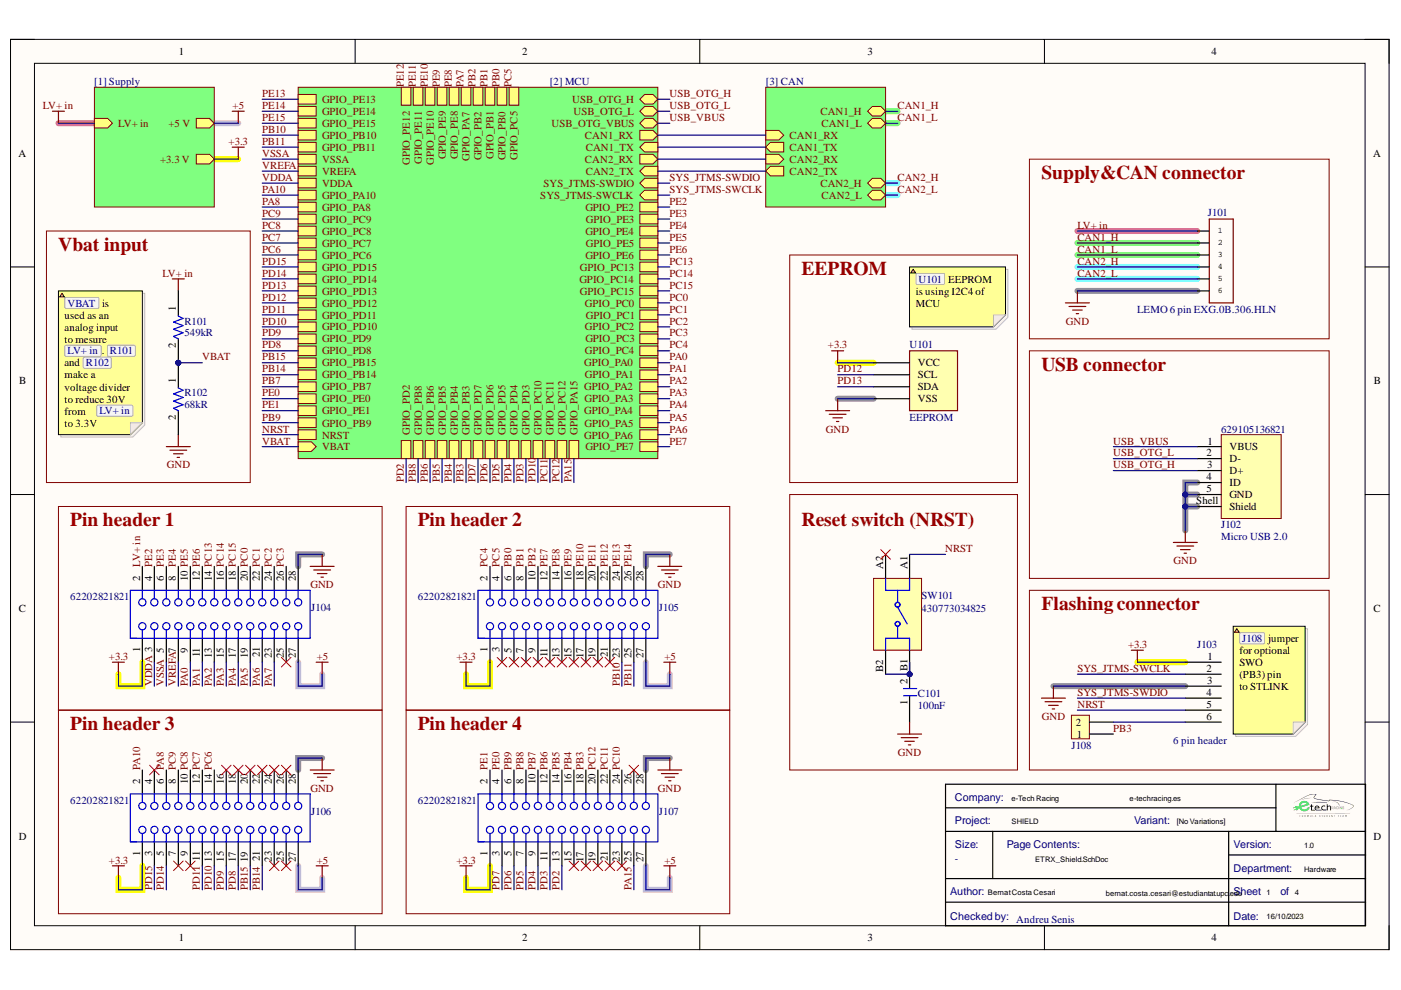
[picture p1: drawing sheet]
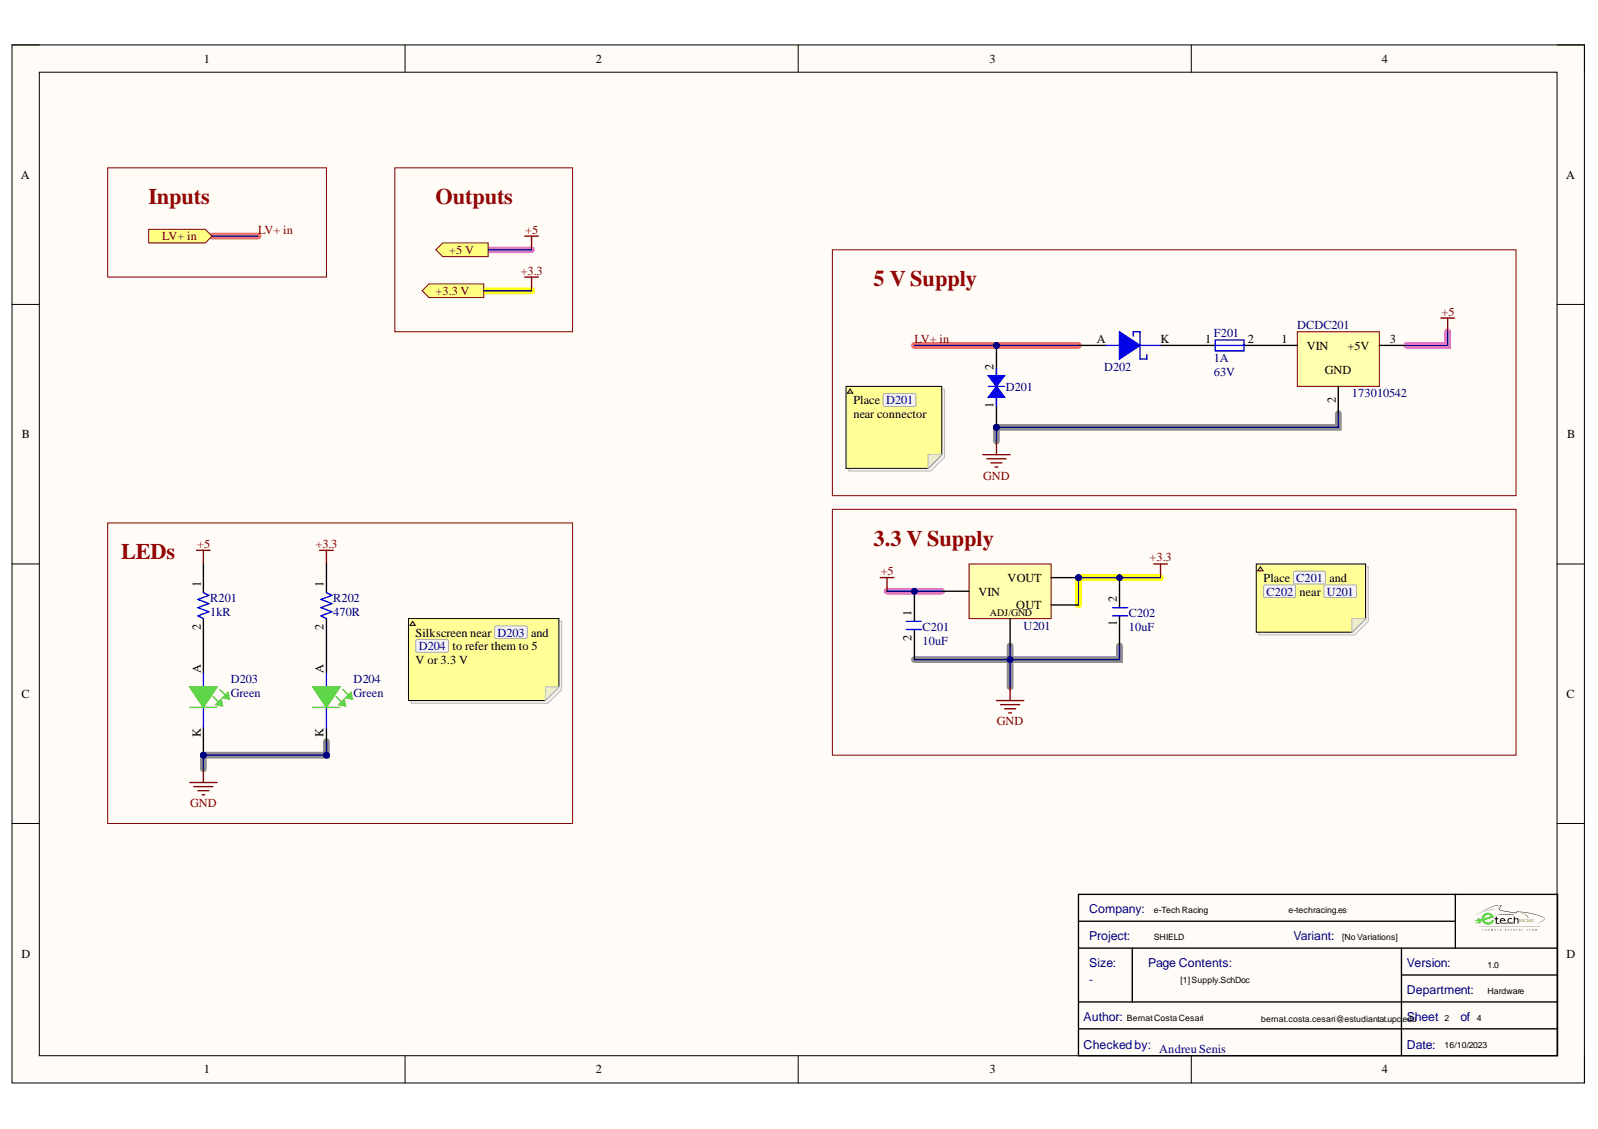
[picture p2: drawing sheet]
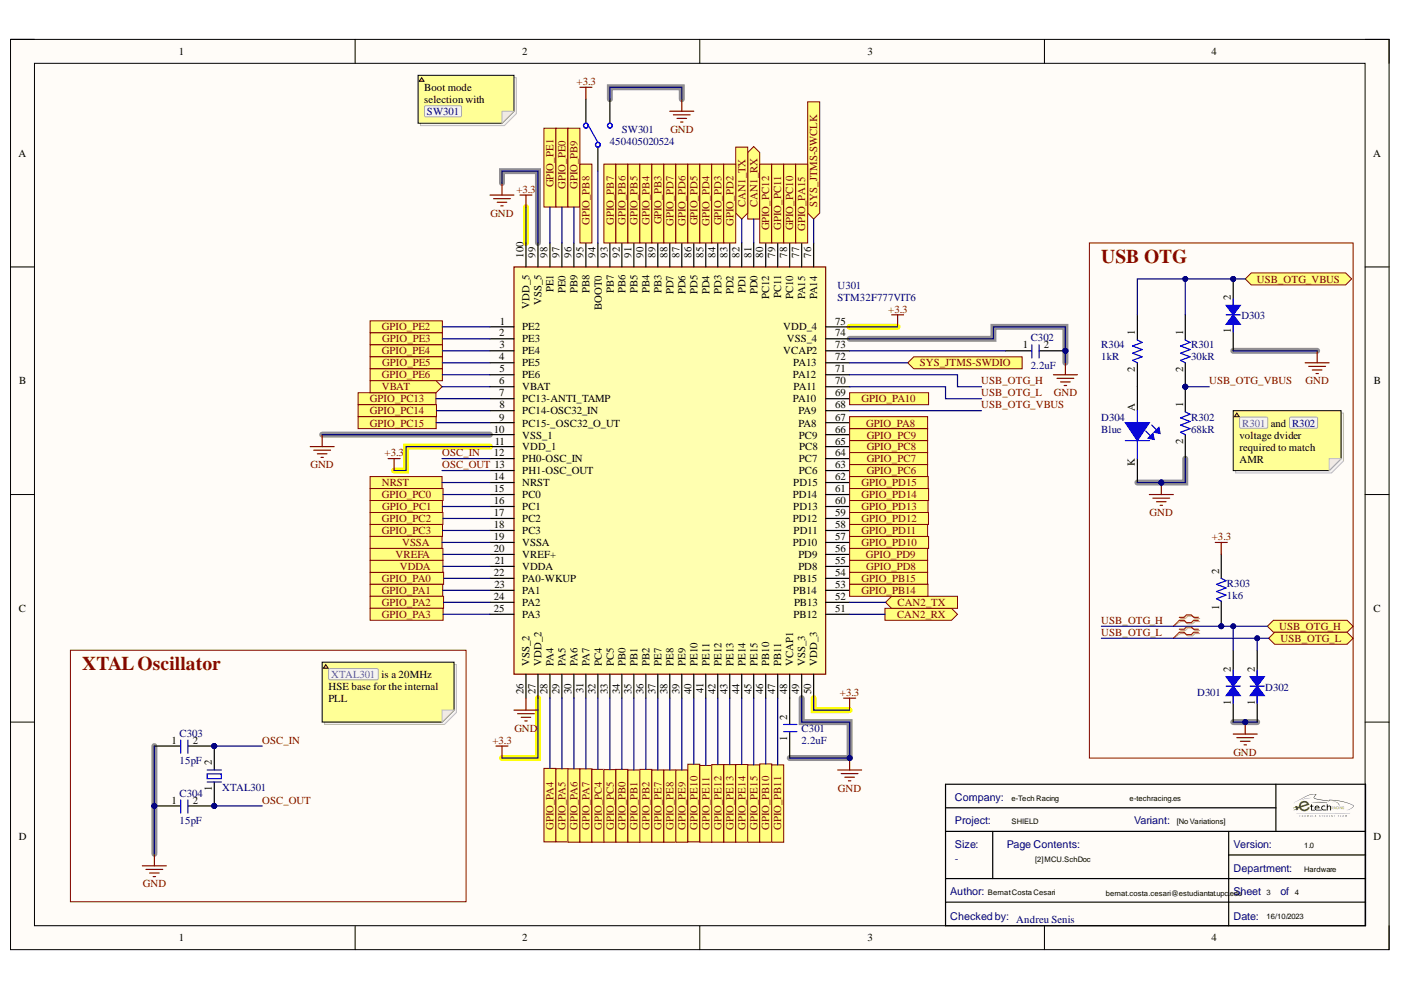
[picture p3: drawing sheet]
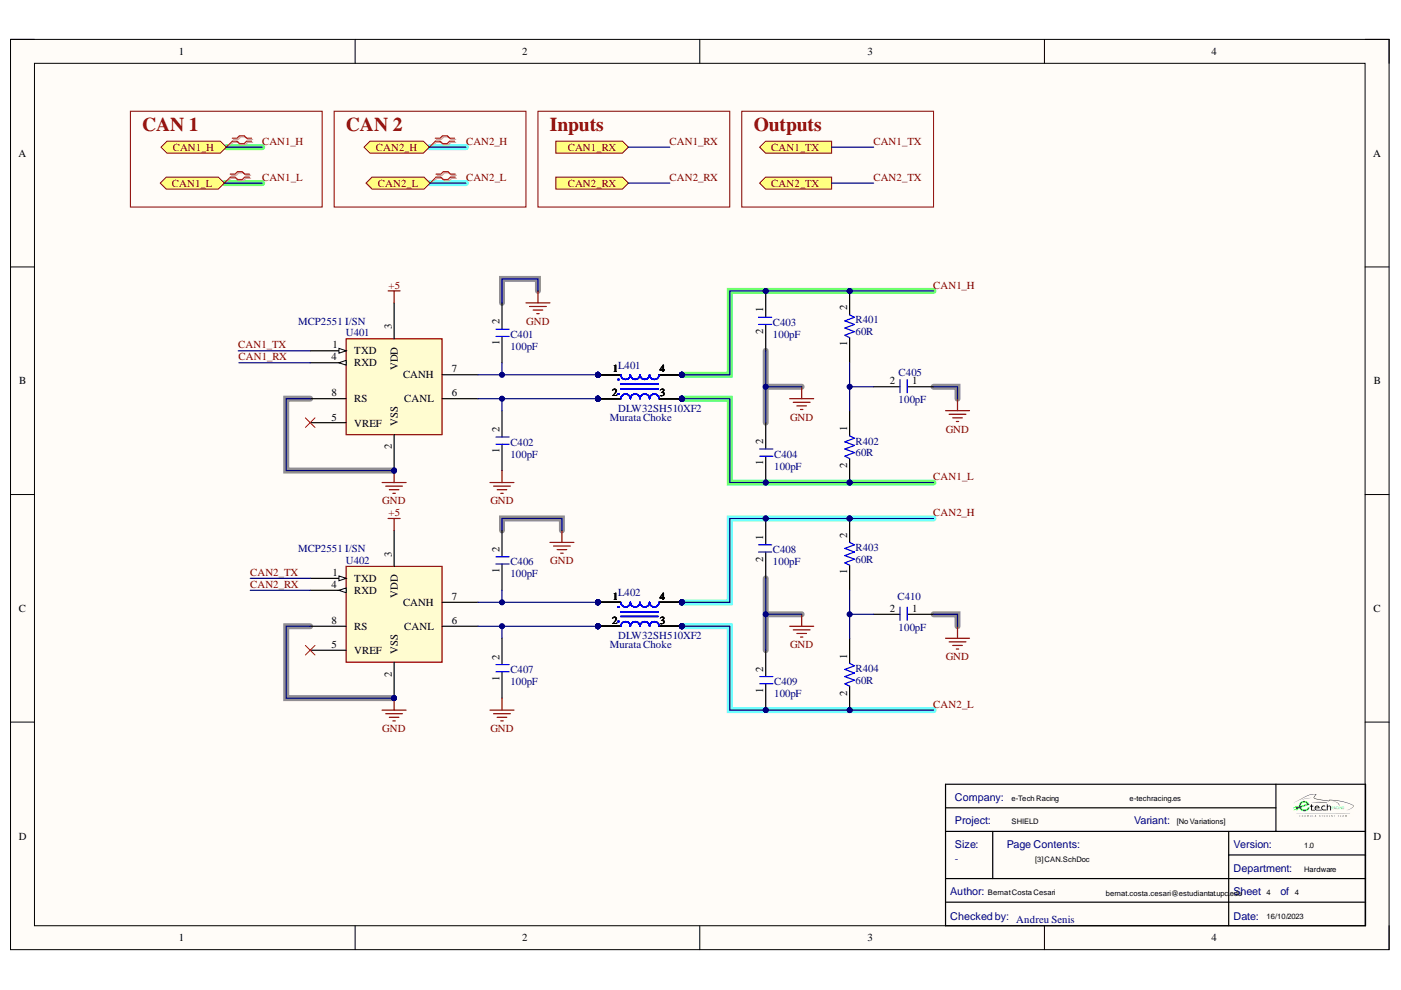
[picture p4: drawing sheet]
# Altium project ETRX_Shield.PrjPcb
Company: e-Tech Racing; Department: Hardware; DesignedByURL: e-techracing.es; DesignerMail: bernat.costa.cesari@estudiantat.upc.edu; DesignerName: Bernat Costa Cesari; Project: SHIELD; ReviewerName: Andreu Senis; Version: 1.0
4 sheets, 61 parts. Net scope: hierarchical (ports join the sheet entries above them; power ports are global).
Sheets:
  ETRX_Shield.SchDoc
    [1] Supply = [1] Supply.SchDoc
    [2] MCU = [2] MCU.SchDoc
    [3] CAN = [3] CAN.SchDoc

## Sheet ETRX_Shield.SchDoc
size A4; DocumentNumber: 1; SheetNumber: 1; SheetTotal: 4

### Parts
*  Checked by:: Andreu Senis  (hidden comment: Title Block_template)  (graphical)
C101  Capacitance: 100nF  [C1206FNPC-RW]  (hidden comment: 885012208058)
J101  LEMO 6 pin EXG.0B.306.HLN  [EXG.0B.306.HLN]
J102  629105136821  [629105136821]
J103  6 pin header
J104  62202821821  [62202821821]
J105  62202821821  [62202821821]
J106  62202821821  [62202821821]
J107  62202821821  [62202821821]
J108  282836-2  [J_screw_1x2]  (value not drawn)
R101  549kR
R102  Resistance: 68kR  [R1206FTK-W]  (hidden comment: CR1206AFX-6802EAS)
SW101  430773034825  [WS-TASV_L6W6H3.4_4307x30348xx]
U101  EEPROM

### Blocks framed on the sheet
Supply&CAN connector: J101
Vbat input: R101 R102
EEPROM: U101
USB connector: J102
Reset switch (NRST): C101 SW101
Pin header 1: J104
Pin header 2: J105
Flashing connector: J103 J108
Pin header 3: J106
Pin header 4: J107

### Sub-sheets
[1] Supply = [1] Supply: LV+ in (in), +5 V (out), +3.3 V (out)
[2] MCU = [2] MCU: CAN1_RX (out), CAN1_TX (in), CAN2_RX (out), CAN2_TX (in), USB_OTG_H (bidir), USB_OTG_L (bidir), SYS_JTMS-SWDIO (in), SYS_JTMS-SWCLK (in), GPIO_PE2, GPIO_PE3, GPIO_PE4, GPIO_PE5, GPIO_PC13, GPIO_PC14, GPIO_PC15, GPIO_PC0, GPIO_PC1, GPIO_PC2, GPIO_PC3, GPIO_PA0, GPIO_PA1, GPIO_PA2, GPIO_PA3, GPIO_PA4, GPIO_PA5, GPIO_PC4, GPIO_PC5, GPIO_PB0, GPIO_PB1, GPIO_PB2, GPIO_PE8, GPIO_PE9, GPIO_PE10, GPIO_PE11, GPIO_PE12, GPIO_PE13, GPIO_PE14, GPIO_PE15, GPIO_PB10, GPIO_PB11, VSSA, VREFA, VDDA, GPIO_PA8, GPIO_PC9, GPIO_PC8, GPIO_PC7, GPIO_PC6, GPIO_PD15, GPIO_PD14, GPIO_PD13, GPIO_PD12, GPIO_PD11, GPIO_PD10, GPIO_PD9, GPIO_PD8, GPIO_PB15, GPIO_PB14, USB_OTG_VBUS (bidir), GPIO_PB7, GPIO_PE1, GPIO_PE0, GPIO_PB9, GPIO_PB8, GPIO_PB6, GPIO_PB5, GPIO_PB4, GPIO_PB3, GPIO_PD7, GPIO_PD6, GPIO_PD5, GPIO_PD4, GPIO_PD3, GPIO_PD2, GPIO_PC12, GPIO_PC11, GPIO_PC10, GPIO_PA15, GPIO_PA10, GPIO_PE6, GPIO_PA6, GPIO_PA7, GPIO_PE7, NRST, VBAT (in)
[3] CAN = [3] CAN: CAN1_H (bidir), CAN1_L (bidir), CAN2_H (bidir), CAN2_L (bidir), CAN1_RX (in), CAN2_RX (in), CAN1_TX (out), CAN2_TX (out)

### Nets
+3.3: J103.1 J104.1 J105.1 J106.1 J107.1 U101.1(VCC) ; sheet [1] Supply/+3.3 V
+5: J104.27 J105.27 J106.27 J107.27 ; sheet [1] Supply/+5 V
GND: C101.1 J101.6 J102.4(ID) J102.5(GND) J102.Shell(Shield) J103.3 J104.28 J105.28 J106.28 J107.28 R102.2 U101.4(VSS)
LV+ in: J101.1 J104.2 R101.1 ; sheet [1] Supply/LV+ in
CAN1_H: J101.2 ; sheet [3] CAN/CAN1_H
CAN1_L: J101.3 ; sheet [3] CAN/CAN1_L
CAN1_RX: sheet [2] MCU/CAN1_RX, sheet [3] CAN/CAN1_RX
CAN1_TX: sheet [2] MCU/CAN1_TX, sheet [3] CAN/CAN1_TX
CAN2_H: J101.4 ; sheet [3] CAN/CAN2_H
CAN2_L: J101.5 ; sheet [3] CAN/CAN2_L
CAN2_RX: sheet [2] MCU/CAN2_RX, sheet [3] CAN/CAN2_RX
CAN2_TX: sheet [2] MCU/CAN2_TX, sheet [3] CAN/CAN2_TX
NRST: J103.5 SW101.A1 ; sheet [2] MCU/NRST
PA0: J104.9 ; sheet [2] MCU/GPIO_PA0
PA1: J104.11 ; sheet [2] MCU/GPIO_PA1
PA2: J104.13 ; sheet [2] MCU/GPIO_PA2
PA3: J104.15 ; sheet [2] MCU/GPIO_PA3
PA4: J104.17 ; sheet [2] MCU/GPIO_PA4
PA5: J104.19 ; sheet [2] MCU/GPIO_PA5
PA6: J104.21 ; sheet [2] MCU/GPIO_PA6
PA7: J104.23 ; sheet [2] MCU/GPIO_PA7
PA8: J106.6 ; sheet [2] MCU/GPIO_PA8
PA10: J106.2 ; sheet [2] MCU/GPIO_PA10
PA15: J107.25 ; sheet [2] MCU/GPIO_PA15
PB0: J105.6 ; sheet [2] MCU/GPIO_PB0
PB1: J105.8 ; sheet [2] MCU/GPIO_PB1
PB2: J105.10 ; sheet [2] MCU/GPIO_PB2
PB3: J107.18 J108.1 ; sheet [2] MCU/GPIO_PB3
PB4: J107.16 ; sheet [2] MCU/GPIO_PB4
PB5: J107.14 ; sheet [2] MCU/GPIO_PB5
PB6: J107.12 ; sheet [2] MCU/GPIO_PB6
PB7: J107.10 ; sheet [2] MCU/GPIO_PB7
PB8: J107.8 ; sheet [2] MCU/GPIO_PB8
PB9: J107.6 ; sheet [2] MCU/GPIO_PB9
PB10: J105.23 ; sheet [2] MCU/GPIO_PB10
PB11: J105.25 ; sheet [2] MCU/GPIO_PB11
PB14: J106.21 ; sheet [2] MCU/GPIO_PB14
PB15: J106.19 ; sheet [2] MCU/GPIO_PB15
PC0: J104.20 ; sheet [2] MCU/GPIO_PC0
PC1: J104.22 ; sheet [2] MCU/GPIO_PC1
PC2: J104.24 ; sheet [2] MCU/GPIO_PC2
PC3: J104.26 ; sheet [2] MCU/GPIO_PC3
PC4: J105.2 ; sheet [2] MCU/GPIO_PC4
PC5: J105.4 ; sheet [2] MCU/GPIO_PC5
PC6: J106.14 ; sheet [2] MCU/GPIO_PC6
PC7: J106.12 ; sheet [2] MCU/GPIO_PC7
PC8: J106.10 ; sheet [2] MCU/GPIO_PC8
PC9: J106.8 ; sheet [2] MCU/GPIO_PC9
PC10: J107.24
PC11: J107.22 ; sheet [2] MCU/GPIO_PC11
PC12: J107.20 ; sheet [2] MCU/GPIO_PC12
PC13: J104.14 ; sheet [2] MCU/GPIO_PC13
PC14: J104.16 ; sheet [2] MCU/GPIO_PC14
PC15: J104.18 ; sheet [2] MCU/GPIO_PC15
PD2: J107.13 ; sheet [2] MCU/GPIO_PD2
PD3: J107.11 ; sheet [2] MCU/GPIO_PD3
PD4: J107.9 ; sheet [2] MCU/GPIO_PD4
PD5: J107.7 ; sheet [2] MCU/GPIO_PD5
PD6: J107.5 ; sheet [2] MCU/GPIO_PD6
PD7: J107.3 ; sheet [2] MCU/GPIO_PD7
PD8: J106.17 ; sheet [2] MCU/GPIO_PD8
PD9: J106.15 ; sheet [2] MCU/GPIO_PD9
PD10: J106.13 ; sheet [2] MCU/GPIO_PD10, sheet [2] MCU/GPIO_PC10
PD11: J106.11 ; sheet [2] MCU/GPIO_PD11
PD12: U101.2(SCL) ; sheet [2] MCU/GPIO_PD12
PD13: U101.3(SDA) ; sheet [2] MCU/GPIO_PD13
PD14: J106.5 ; sheet [2] MCU/GPIO_PD14
PD15: J106.3 ; sheet [2] MCU/GPIO_PD15
PE0: J107.4 ; sheet [2] MCU/GPIO_PE0
PE1: J107.2 ; sheet [2] MCU/GPIO_PE1
PE2: J104.4 ; sheet [2] MCU/GPIO_PE2
PE3: J104.6 ; sheet [2] MCU/GPIO_PE3
PE4: J104.8 ; sheet [2] MCU/GPIO_PE4
PE5: J104.10 ; sheet [2] MCU/GPIO_PE5
PE6: J104.12 ; sheet [2] MCU/GPIO_PE6
PE7: J105.12 ; sheet [2] MCU/GPIO_PE7
PE8: J105.14 ; sheet [2] MCU/GPIO_PE8
PE9: J105.16 ; sheet [2] MCU/GPIO_PE9
PE10: J105.18 ; sheet [2] MCU/GPIO_PE10
PE11: J105.20 ; sheet [2] MCU/GPIO_PE11
PE12: J105.22 ; sheet [2] MCU/GPIO_PE12
PE13: J105.24 ; sheet [2] MCU/GPIO_PE13
PE14: J105.26 ; sheet [2] MCU/GPIO_PE14
SYS_JTMS-SWCLK: J103.2 ; sheet [2] MCU/SYS_JTMS-SWCLK
SYS_JTMS-SWDIO: J103.4 ; sheet [2] MCU/SYS_JTMS-SWDIO
USB_OTG_H: J102.3(D+) ; sheet [2] MCU/USB_OTG_H
USB_OTG_L: J102.2(D-) ; sheet [2] MCU/USB_OTG_L
USB_VBUS: J102.1(VBUS) ; sheet [2] MCU/USB_OTG_VBUS
VBAT: R101.2 R102.1 ; sheet [2] MCU/VBAT
VDDA: J104.3 ; sheet [2] MCU/VDDA
VREFA: J104.7 ; sheet [2] MCU/VREFA
VSSA: J104.5 ; sheet [2] MCU/VSSA
NetC101_2: C101.2 SW101.B1 SW101.B2
NetJ103_6: J103.6 J108.2

Not connected (* = marked no-connect by the designer): J104 25*; J105 3* 5* 7* 9* 11* 13* 15* 17* 19* 21*; J106 4* 7* 9* 16* 18* 20* 22* 23* 24* 25* 26*; J107 15* 17* 19* 21* 23* 26*; SW101 A2*

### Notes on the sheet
- (near U101) @{"Id":"FDITSFHI\RPGKHKWB"} EEPROM is using I2C4 of MCU
- @{"Id":"FDITSFHI\AGTQQRUS"} is used as an analog input to mesure @{"Id":"FDITSFHI\AGDFLIJP"}. @{"Id":"FDITSFHI\SNXPBGKS"} and @{"Id":"FDITSFHI\PMJIJSJA"} make a voltage divider to reduce 30V from @{"Id":"FDITSFHI\AGDFLIJP"} to 3.3V
- (near J102) Micro USB 2.0
- (near J103) @{"Id":"FDITSFHI\NXEGXURE"} jumper for optional SWO (PB3) pin to STLINK

## Sheet [1] Supply.SchDoc
size A4; DocumentNumber: 2; SheetNumber: 2; SheetTotal: 4

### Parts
(Parts that share a designator on the sheet are numbered #1, #2 ... from top to bottom, then left to right.)
*?#1  Checked by:: Andreu Senis  (hidden comment: Title Block_template)  (graphical)
C201  Capacitance: 10uF  [C0805FNPC-R]  (hidden comment: 885012107014)
C202  Capacitance: 10uF  [C0805FNPC-R]  (hidden comment: 885012107014)
D201  824551301  [DTVS-DO-214AB]  (value not drawn)
D202  MBR0530  [DSC-SOD123]  (value not drawn)
D203  Color: Green  [LED_0805_WE]  (hidden comment: 150080GS75000)
D204  Color: Green  [LED_0805_WE]  (hidden comment: 150080GS75000)
DCDC201  173010542  [DCDC_Magi3c]
F201  Current Rating: 1A  Voltage Rating (DC): 63V  [Fuse_1206]  (hidden comment: 0437001.WRA)
R201  Resistance: 1kR  [R0805FTK]  (hidden comment: CR0805-JW-102ELF)
R202  Resistance: 470R  [RTO247]  (hidden comment: R470-TO247)
U201  LM1117IMP-3.3/NOPB  [LDO_10V-0.8/3V3-SOT223]  (value not drawn)

### Blocks framed on the sheet
5 V Supply: D201 D202 DCDC201 F201
LEDs: D203 D204 R201 R202
3.3 V Supply: C201 C202 U201

### Ports
+3.3 V (out), +5 V (out), LV+ in (in)

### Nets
+3.3: C202.2 R202.1 U201.2(OUT) U201.4(VOUT) ; port +3.3 V
+5: C201.1 DCDC201.3(+5V) R201.1 U201.3(VIN) ; port +5 V
GND: C201.2 C202.1 D201.1 D203.K D204.K DCDC201.2(GND) U201.1(ADJ/GND)
LV+ in: D201.2 D202.A ; port LV+ in
NetD202_K: D202.K F201.1
NetD203_A: D203.A R201.2
NetD204_A: D204.A R202.2
NetDCDC201_1: DCDC201.1(VIN) F201.2

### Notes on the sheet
- Inputs
- Outputs
- Place @{"Id":"QHOLPJCE\WXPQVOGX"} near connector
- Place @{"Id":"QHOLPJCE\ESFDGTTI"} and @{"Id":"QHOLPJCE\OKYLENIM"} near @{"Id":"QHOLPJCE\XKTUAFZT"}
- Silkscreen near @{"Id":"QHOLPJCE\CRCXLBJF"} and @{"Id":"QHOLPJCE\DULSRGLR"} to refer them to 5 V or 3.3 V
- Labels drawn without touching a wire or pin: GND

## Sheet [2] MCU.SchDoc
size A4; DocumentNumber: 3; SheetNumber: 3; SheetTotal: 4

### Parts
(Parts that share a designator on the sheet are numbered #1, #2 ... from top to bottom, then left to right.)
*?#2  Checked by:: Andreu Senis  (hidden comment: Title Block_template)  (graphical)
C301  Capacitance: 2.2uF  [C2.2u-100V-1812MLCC-X7R]  (hidden comment: HMK432B7225KM-T)
C302  Capacitance: 2.2uF  [C2.2u-100V-1812MLCC-X7R]  (hidden comment: HMK432B7225KM-T)
C303  Capacitance: 15pF  [C0805FNPC-R]  (hidden comment: 885012007052)
C304  Capacitance: 15pF  [C0805FNPC-R]  (hidden comment: 885012007052)
D301  824551301  [DTVS-DO-214AB]  (value not drawn)
D302  824551301  [DTVS-DO-214AB]  (value not drawn)
D303  824551301  [DTVS-DO-214AB]  (value not drawn)
D304  Color: Blue  [LED_0805_WE]  (hidden comment: 150080BS75000)
R301  Resistance: 30kR  [R1206FTK-W]  (hidden comment: CRCW120630K0FKEA)
R302  Resistance: 68kR  [R1206FTK-W]  (hidden comment: CR1206AFX-6802EAS)
R303  Resistance: 1k6  [R1206FTK-W]  (hidden comment: CRCW12061K60FKEA)
R304  Resistance: 1kR  [R0805FTK]  (hidden comment: CR0805-JW-102ELF)
SW301  450405020524  [450405020524]
U301  STM32F777VIT6  [QFP50P1600X1600X160-100N]
XTAL301  830028710  [XTAL20M_SMD]  (value not drawn)

### Blocks framed on the sheet
USB OTG: D301-D304 R301-R304
XTAL Oscillator: C303 C304 XTAL301

### Ports
CAN1_RX (out), CAN1_TX (in), CAN2_RX (out), CAN2_TX (in), GPIO_PA0, GPIO_PA1, GPIO_PA2, GPIO_PA3, GPIO_PA4, GPIO_PA5, GPIO_PA6, GPIO_PA7, GPIO_PA8, GPIO_PA10, GPIO_PA15, GPIO_PB0, GPIO_PB1, GPIO_PB2, GPIO_PB3, GPIO_PB4, GPIO_PB5, GPIO_PB6, GPIO_PB7, GPIO_PB8, GPIO_PB9, GPIO_PB10, GPIO_PB11, GPIO_PB14, GPIO_PB15, GPIO_PC0, GPIO_PC1, GPIO_PC2, GPIO_PC3, GPIO_PC4, GPIO_PC5, GPIO_PC6, GPIO_PC7, GPIO_PC8, GPIO_PC9, GPIO_PC10, GPIO_PC11, GPIO_PC12, GPIO_PC13, GPIO_PC14, GPIO_PC15, GPIO_PD2, GPIO_PD3, GPIO_PD4, GPIO_PD5, GPIO_PD6, GPIO_PD7, GPIO_PD8, GPIO_PD9, GPIO_PD10, GPIO_PD11, GPIO_PD12, GPIO_PD13, GPIO_PD14, GPIO_PD15, GPIO_PE0, GPIO_PE1, GPIO_PE2, GPIO_PE3, GPIO_PE4, GPIO_PE5, GPIO_PE6, GPIO_PE7, GPIO_PE8, GPIO_PE9, GPIO_PE10, GPIO_PE11, GPIO_PE12, GPIO_PE13, GPIO_PE14, GPIO_PE15, NRST, SYS_JTMS-SWCLK (in), SYS_JTMS-SWDIO (in), USB_OTG_H (bidir), USB_OTG_L (bidir), USB_OTG_VBUS (bidir), VBAT (in), VDDA, VREFA, VSSA

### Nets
+3.3: SW301.L1 U301.11(VDD_1) U301.27(VDD_2) U301.50(VDD_3) U301.75(VDD_4) U301.100(VDD_5)
GND: C301.1 C302.2 C303.1 C304.1 D301.1 D302.1 D303.1 D304.K R302.2 SW301.L2 U301.10(VSS_1) U301.26(VSS_2) U301.49(VSS_3) U301.74(VSS_4) U301.99(VSS_5)
CAN1_RX: U301.81(PD0) ; port CAN1_RX
CAN1_TX: U301.82(PD1) ; port CAN1_TX
CAN2_RX: U301.51(PB12) ; port CAN2_RX
CAN2_TX: U301.52(PB13) ; port CAN2_TX
NRST: U301.14(NRST) ; port NRST
OSC_IN: C303.2 U301.12(PH0-OSC_IN) XTAL301.2
OSC_OUT: C304.2 U301.13(PH1-OSC_OUT) XTAL301.1
PA0: U301.22(PA0-WKUP) ; port GPIO_PA0
PA1: U301.23(PA1) ; port GPIO_PA1
PA2: U301.24(PA2) ; port GPIO_PA2
PA3: U301.25(PA3) ; port GPIO_PA3
PA4: U301.28(PA4) ; port GPIO_PA4
PA5: U301.29(PA5) ; port GPIO_PA5
PA6: U301.30(PA6) ; port GPIO_PA6
PA7: U301.31(PA7) ; port GPIO_PA7
PA8: U301.67(PA8) ; port GPIO_PA8
PA10: U301.69(PA10) ; port GPIO_PA10
PA15: U301.77(PA15) ; port GPIO_PA15
PB0: U301.34(PB0) ; port GPIO_PB0
PB1: U301.35(PB1) ; port GPIO_PB1
PB2: U301.36(PB2) ; port GPIO_PB2
PB3: U301.89(PB3) ; port GPIO_PB3
PB4: U301.90(PB4) ; port GPIO_PB4
PB5: U301.91(PB5) ; port GPIO_PB5
PB6: U301.92(PB6) ; port GPIO_PB6
PB7: U301.93(PB7) ; port GPIO_PB7
PB8: U301.95(PB8) ; port GPIO_PB8
PB9: U301.96(PB9) ; port GPIO_PB9
PB10: U301.46(PB10) ; port GPIO_PB10
PB11: U301.47(PB11) ; port GPIO_PB11
PB14: U301.53(PB14) ; port GPIO_PB14
PB15: U301.54(PB15) ; port GPIO_PB15
PC0: U301.15(PC0) ; port GPIO_PC0
PC1: U301.16(PC1) ; port GPIO_PC1
PC2: U301.17(PC2) ; port GPIO_PC2
PC3: U301.18(PC3) ; port GPIO_PC3
PC4: U301.32(PC4) ; port GPIO_PC4
PC5: U301.33(PC5) ; port GPIO_PC5
PC6: U301.63(PC6) ; port GPIO_PC6
PC7: U301.64(PC7) ; port GPIO_PC7
PC8: U301.65(PC8) ; port GPIO_PC8
PC9: U301.66(PC9) ; port GPIO_PC9
PC11: U301.79(PC11) ; port GPIO_PC11
PC12: U301.80(PC12) ; port GPIO_PC12
PC13: U301.7(PC13-ANTI_TAMP) ; port GPIO_PC13
PC14: U301.8(PC14-OSC32_IN) ; port GPIO_PC14
PC15: U301.9(PC15-_OSC32_O_UT) ; port GPIO_PC15
PD2: U301.83(PD2) ; port GPIO_PD2
PD3: U301.84(PD3) ; port GPIO_PD3
PD4: U301.85(PD4) ; port GPIO_PD4
PD5: U301.86(PD5) ; port GPIO_PD5
PD6: U301.87(PD6) ; port GPIO_PD6
PD7: U301.88(PD7) ; port GPIO_PD7
PD8: U301.55(PD8) ; port GPIO_PD8
PD9: U301.56(PD9) ; port GPIO_PD9
PD10: U301.57(PD10) U301.78(PC10) ; port GPIO_PD10, port GPIO_PC10
PD11: U301.58(PD11) ; port GPIO_PD11
PD12: U301.59(PD12) ; port GPIO_PD12
PD13: U301.60(PD13) ; port GPIO_PD13
PD14: U301.61(PD14) ; port GPIO_PD14
PD15: U301.62(PD15) ; port GPIO_PD15
PE0: U301.97(PE0) ; port GPIO_PE0
PE1: U301.98(PE1) ; port GPIO_PE1
PE2: U301.1(PE2) ; port GPIO_PE2
PE3: U301.2(PE3) ; port GPIO_PE3
PE4: U301.3(PE4) ; port GPIO_PE4
PE5: U301.4(PE5) ; port GPIO_PE5
PE6: U301.5(PE6) ; port GPIO_PE6
PE7: U301.37(PE7) ; port GPIO_PE7
PE8: U301.38(PE8) ; port GPIO_PE8
PE9: U301.39(PE9) ; port GPIO_PE9
PE10: U301.40(PE10) ; port GPIO_PE10
PE11: U301.41(PE11) ; port GPIO_PE11
PE12: U301.42(PE12) ; port GPIO_PE12
PE13: U301.43(PE13) ; port GPIO_PE13
PE14: U301.44(PE14) ; port GPIO_PE14
PE15: U301.45(PE15) ; port GPIO_PE15
SYS_JTMS-SWCLK: U301.76(PA14) ; port SYS_JTMS-SWCLK
SYS_JTMS-SWDIO: U301.72(PA13) ; port SYS_JTMS-SWDIO
USB_OTG_H: D301.2 R303.1 U301.71(PA12) ; port USB_OTG_H
USB_OTG_L: D302.2 U301.70(PA11) ; port USB_OTG_L
USB_OTG_VBUS: R301.2 R302.1 R303.2 U301.68(PA9)
USB_VBUS: D303.2 R301.1 R304.1 ; port USB_OTG_VBUS
VBAT: U301.6(VBAT) ; port VBAT
VDDA: U301.21(VDDA) ; port VDDA
VREFA: U301.20(VREF+) ; port VREFA
VSSA: U301.19(VSSA) ; port VSSA
NetC301_2: C301.2 U301.48(VCAP1)
NetC302_1: C302.1 U301.73(VCAP2)
NetD304_A: D304.A R304.2
NetSW301_COM: SW301.COM U301.94(BOOT0)

### Layout directives
differential pair: USB_OTG_H, USB_OTG_L

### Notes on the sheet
- Boot mode selection with @{"Id":"PNPFXGXY\DIJZFXVD"}
- @{"Id":"PNPFXGXY\GDHOGMIM"} and @{"Id":"PNPFXGXY\GISOOYTE"} voltage dvider required to match AMR
- @{"Id":"PNPFXGXY\DVTTTRKL"} is a 20MHz HSE base for the internal PLL

## Sheet [3] CAN.SchDoc
size A4; DocumentNumber: 4; SheetNumber: 4; SheetTotal: 4

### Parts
(Parts that share a designator on the sheet are numbered #1, #2 ... from top to bottom, then left to right.)
*?#3  Checked by:: Andreu Senis  (hidden comment: Title Block_template)  (graphical)
C401  Capacitance: 100pF  [C0805FNPC-W]  (hidden comment: 885012007057)
C402  Capacitance: 100pF  [C0805FNPC-W]  (hidden comment: 885012007057)
C403  Capacitance: 100pF  [C0805FNPC-W]  (hidden comment: 885012007057)
C404  Capacitance: 100pF  [C0805FNPC-W]  (hidden comment: 885012007057)
C405  Capacitance: 100pF  [C0805FNPC-W]  (hidden comment: 885012007057)
C406  Capacitance: 100pF  [C0805FNPC-W]  (hidden comment: 885012007057)
C407  Capacitance: 100pF  [C0805FNPC-W]  (hidden comment: 885012007057)
C408  Capacitance: 100pF  [C0805FNPC-W]  (hidden comment: 885012007057)
C409  Capacitance: 100pF  [C0805FNPC-W]  (hidden comment: 885012007057)
C410  Capacitance: 100pF  [C0805FNPC-W]  (hidden comment: 885012007057)
L401  DLW32SH510XF2
L402  DLW32SH510XF2
R401  value 60R  [R0805FTK]  (hidden comment: R60-0805FTN)
R402  value 60R  [R0805FTK]  (hidden comment: R60-0805FTN)
R403  value 60R  [R0805FTK]  (hidden comment: R60-0805FTN)
R404  value 60R  [R0805FTK]  (hidden comment: R60-0805FTN)
U401  MCP2551 I/SN
U402  MCP2551 I/SN

### Ports
CAN1_H (bidir), CAN1_L (bidir), CAN1_RX (in), CAN1_TX (out), CAN2_H (bidir), CAN2_L (bidir), CAN2_RX (in), CAN2_TX (out)

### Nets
+5: U401.3(VDD) U402.3(VDD)
GND: C401.2 C402.1 C403.2 C404.2 C405.1 C406.2 C407.1 C408.2 C409.2 C410.1 U401.2(VSS) U401.8(RS) U402.2(VSS) U402.8(RS)
CAN1_H: C403.1 L401.4(4_OUT) R401.2 ; port CAN1_H
CAN1_L: C404.1 L401.3(3_OUT) R402.2 ; port CAN1_L
CAN1_RX: U401.4(RXD) ; port CAN1_RX
CAN1_TX: U401.1(TXD) ; port CAN1_TX
CAN2_H: C408.1 L402.4(4_OUT) R403.2 ; port CAN2_H
CAN2_L: C409.1 L402.3(3_OUT) R404.2 ; port CAN2_L
CAN2_RX: U402.4(RXD) ; port CAN2_RX
CAN2_TX: U402.1(TXD) ; port CAN2_TX
NetC401_1: C401.1 L401.1(1_IN) U401.7(CANH)
NetC402_2: C402.2 L401.2(2_IN) U401.6(CANL)
NetC405_2: C405.2 R401.1 R402.1
NetC406_1: C406.1 L402.1(1_IN) U402.7(CANH)
NetC407_2: C407.2 L402.2(2_IN) U402.6(CANL)
NetC410_2: C410.2 R403.1 R404.1

Not connected (* = marked no-connect by the designer): U401 5(VREF)*; U402 5(VREF)*

### Layout directives
differential pair: CAN1_H, CAN1_L, CAN2_H, CAN2_L

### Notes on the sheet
- CAN 1
- CAN 2
- Inputs
- Outputs
- (near L401) Murata Choke
- (near L402) Murata Choke

## Nets that join several sheets
+3.3: ETRX_Shield (6 pins), [1] Supply (C202.2 R202.1 U201.2 U201.4), [2] MCU (6 pins)
+5: ETRX_Shield (J104.27 J105.27 J106.27 J107.27), [1] Supply (C201.1 DCDC201.3 R201.1 U201.3), [3] CAN (U401.3 U402.3)
GND: ETRX_Shield (12 pins), [1] Supply (7 pins), [2] MCU (15 pins), [3] CAN (14 pins)
LV+ in: ETRX_Shield (J101.1 J104.2 R101.1), [1] Supply (D201.2 D202.A)
CAN1_H: ETRX_Shield (J101.2), [3] CAN (C403.1 L401.4 R401.2)
CAN1_L: ETRX_Shield (J101.3), [3] CAN (C404.1 L401.3 R402.2)
CAN1_RX: [2] MCU (U301.81), [3] CAN (U401.4)
CAN1_TX: [2] MCU (U301.82), [3] CAN (U401.1)
CAN2_H: ETRX_Shield (J101.4), [3] CAN (C408.1 L402.4 R403.2)
CAN2_L: ETRX_Shield (J101.5), [3] CAN (C409.1 L402.3 R404.2)
CAN2_RX: [2] MCU (U301.51), [3] CAN (U402.4)
CAN2_TX: [2] MCU (U301.52), [3] CAN (U402.1)
NRST: ETRX_Shield (J103.5 SW101.A1), [2] MCU (U301.14)
PA0: ETRX_Shield (J104.9), [2] MCU (U301.22)
PA1: ETRX_Shield (J104.11), [2] MCU (U301.23)
PA2: ETRX_Shield (J104.13), [2] MCU (U301.24)
PA3: ETRX_Shield (J104.15), [2] MCU (U301.25)
PA4: ETRX_Shield (J104.17), [2] MCU (U301.28)
PA5: ETRX_Shield (J104.19), [2] MCU (U301.29)
PA6: ETRX_Shield (J104.21), [2] MCU (U301.30)
PA7: ETRX_Shield (J104.23), [2] MCU (U301.31)
PA8: ETRX_Shield (J106.6), [2] MCU (U301.67)
PA10: ETRX_Shield (J106.2), [2] MCU (U301.69)
PA15: ETRX_Shield (J107.25), [2] MCU (U301.77)
PB0: ETRX_Shield (J105.6), [2] MCU (U301.34)
PB1: ETRX_Shield (J105.8), [2] MCU (U301.35)
PB2: ETRX_Shield (J105.10), [2] MCU (U301.36)
PB3: ETRX_Shield (J107.18 J108.1), [2] MCU (U301.89)
PB4: ETRX_Shield (J107.16), [2] MCU (U301.90)
PB5: ETRX_Shield (J107.14), [2] MCU (U301.91)
PB6: ETRX_Shield (J107.12), [2] MCU (U301.92)
PB7: ETRX_Shield (J107.10), [2] MCU (U301.93)
PB8: ETRX_Shield (J107.8), [2] MCU (U301.95)
PB9: ETRX_Shield (J107.6), [2] MCU (U301.96)
PB10: ETRX_Shield (J105.23), [2] MCU (U301.46)
PB11: ETRX_Shield (J105.25), [2] MCU (U301.47)
PB14: ETRX_Shield (J106.21), [2] MCU (U301.53)
PB15: ETRX_Shield (J106.19), [2] MCU (U301.54)
PC0: ETRX_Shield (J104.20), [2] MCU (U301.15)
PC1: ETRX_Shield (J104.22), [2] MCU (U301.16)
PC2: ETRX_Shield (J104.24), [2] MCU (U301.17)
PC3: ETRX_Shield (J104.26), [2] MCU (U301.18)
PC4: ETRX_Shield (J105.2), [2] MCU (U301.32)
PC5: ETRX_Shield (J105.4), [2] MCU (U301.33)
PC6: ETRX_Shield (J106.14), [2] MCU (U301.63)
PC7: ETRX_Shield (J106.12), [2] MCU (U301.64)
PC8: ETRX_Shield (J106.10), [2] MCU (U301.65)
PC9: ETRX_Shield (J106.8), [2] MCU (U301.66)
PC11: ETRX_Shield (J107.22), [2] MCU (U301.79)
PC12: ETRX_Shield (J107.20), [2] MCU (U301.80)
PC13: ETRX_Shield (J104.14), [2] MCU (U301.7)
PC14: ETRX_Shield (J104.16), [2] MCU (U301.8)
PC15: ETRX_Shield (J104.18), [2] MCU (U301.9)
PD2: ETRX_Shield (J107.13), [2] MCU (U301.83)
PD3: ETRX_Shield (J107.11), [2] MCU (U301.84)
PD4: ETRX_Shield (J107.9), [2] MCU (U301.85)
PD5: ETRX_Shield (J107.7), [2] MCU (U301.86)
PD6: ETRX_Shield (J107.5), [2] MCU (U301.87)
PD7: ETRX_Shield (J107.3), [2] MCU (U301.88)
PD8: ETRX_Shield (J106.17), [2] MCU (U301.55)
PD9: ETRX_Shield (J106.15), [2] MCU (U301.56)
PD10: ETRX_Shield (J106.13), [2] MCU (U301.57 U301.78)
PD11: ETRX_Shield (J106.11), [2] MCU (U301.58)
PD12: ETRX_Shield (U101.2), [2] MCU (U301.59)
PD13: ETRX_Shield (U101.3), [2] MCU (U301.60)
PD14: ETRX_Shield (J106.5), [2] MCU (U301.61)
PD15: ETRX_Shield (J106.3), [2] MCU (U301.62)
PE0: ETRX_Shield (J107.4), [2] MCU (U301.97)
PE1: ETRX_Shield (J107.2), [2] MCU (U301.98)
PE2: ETRX_Shield (J104.4), [2] MCU (U301.1)
PE3: ETRX_Shield (J104.6), [2] MCU (U301.2)
PE4: ETRX_Shield (J104.8), [2] MCU (U301.3)
PE5: ETRX_Shield (J104.10), [2] MCU (U301.4)
PE6: ETRX_Shield (J104.12), [2] MCU (U301.5)
PE7: ETRX_Shield (J105.12), [2] MCU (U301.37)
PE8: ETRX_Shield (J105.14), [2] MCU (U301.38)
PE9: ETRX_Shield (J105.16), [2] MCU (U301.39)
PE10: ETRX_Shield (J105.18), [2] MCU (U301.40)
PE11: ETRX_Shield (J105.20), [2] MCU (U301.41)
PE12: ETRX_Shield (J105.22), [2] MCU (U301.42)
PE13: ETRX_Shield (J105.24), [2] MCU (U301.43)
PE14: ETRX_Shield (J105.26), [2] MCU (U301.44)
SYS_JTMS-SWCLK: ETRX_Shield (J103.2), [2] MCU (U301.76)
SYS_JTMS-SWDIO: ETRX_Shield (J103.4), [2] MCU (U301.72)
USB_OTG_H: ETRX_Shield (J102.3), [2] MCU (D301.2 R303.1 U301.71)
USB_OTG_L: ETRX_Shield (J102.2), [2] MCU (D302.2 U301.70)
USB_VBUS: ETRX_Shield (J102.1), [2] MCU (D303.2 R301.1 R304.1)
VBAT: ETRX_Shield (R101.2 R102.1), [2] MCU (U301.6)
VDDA: ETRX_Shield (J104.3), [2] MCU (U301.21)
VREFA: ETRX_Shield (J104.7), [2] MCU (U301.20)
VSSA: ETRX_Shield (J104.5), [2] MCU (U301.19)
